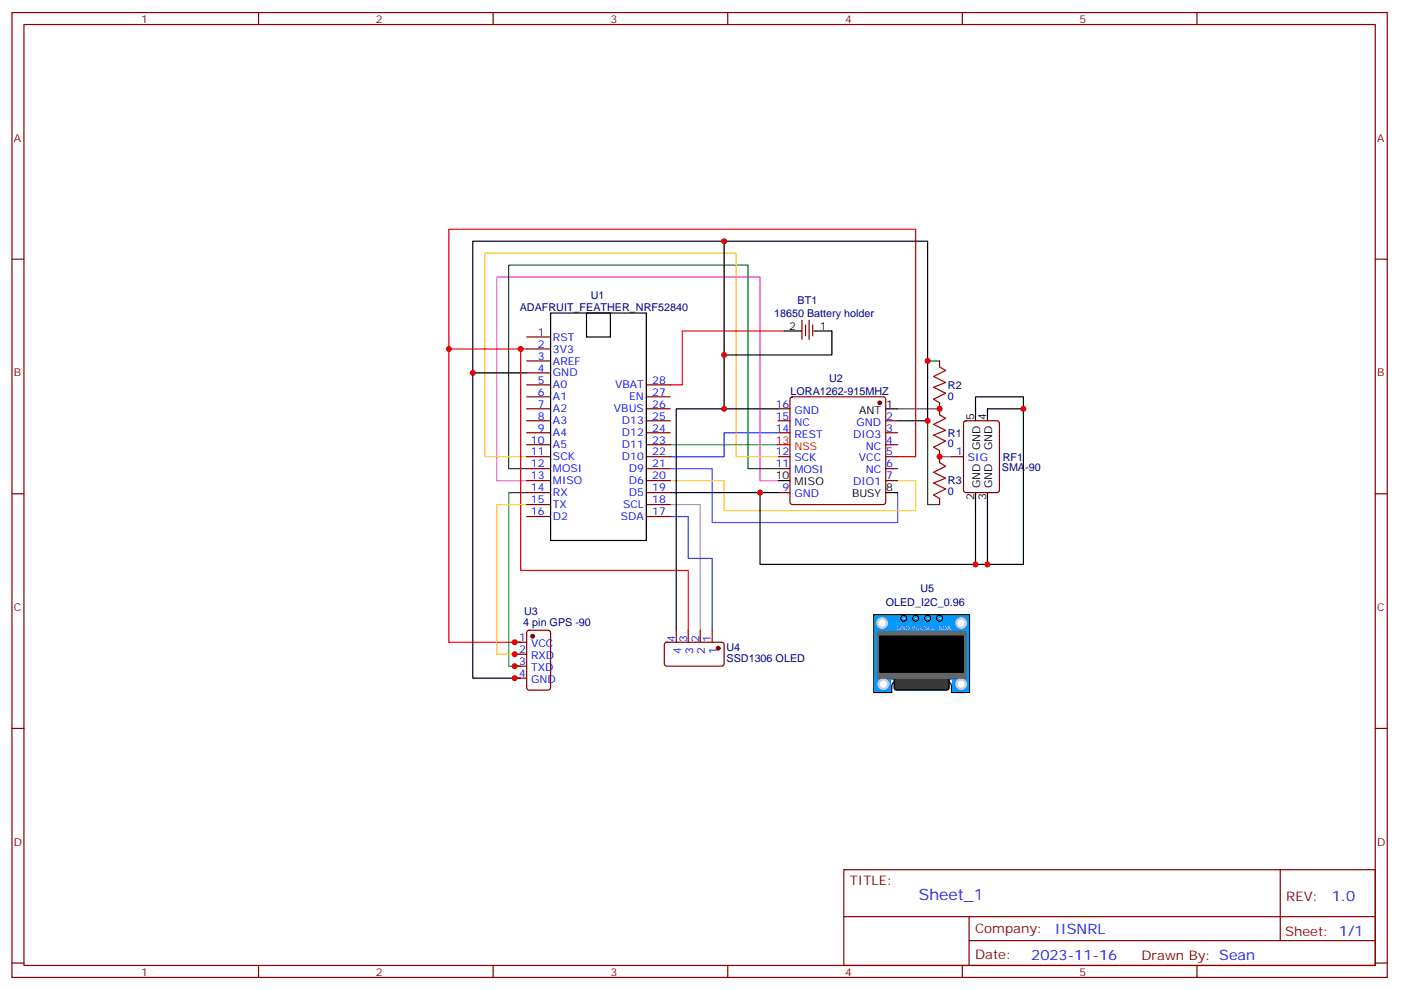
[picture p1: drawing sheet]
<svg xmlns="http://www.w3.org/2000/svg" width="413mm" height="292mm" viewBox="0 0 413 292" stroke-linecap="round" stroke-linejoin="round" font-family="sans-serif">
<g fill="none" stroke="#870000" stroke-width=".35">
<path d="M3.5 3.7h405.4v284.3h-405.4zM7.1 7.2h398.2v277.3h-398.2zM76.2 3.7v3.5M145.3 3.7v3.5M214.5 3.7v3.5M283.6 3.7v3.5M352.8 3.7v3.5M3.5 76.4h3.6M405.3 76.4h3.6M233.1 117.2l.4-.3h26.8l.5 .3 .3 .5v30.3l-.3 .5-.5 .2h-26.8l-.5-.2-.2-.5v-30.3zM276.9 106.4v1.7M276.9 118.7v3.5"/>
<path d="M229.3 124h3.5M229.3 127.5h3.5M229.3 134.6h3.5M229.3 138.1h3.5M229.3 120.5h3.5M261.1 124h3.5M261.1 127.5h3.5M261.1 131.1h3.5M261.1 134.6h3.5M261.1 138.1h3.5M276.9 132.8v3.5M3.5 145.5h3.6"/>
<path d="M229.3 145.2h3.5M261.1 141.6h3.5M276.9 146.9v1.8M405.3 145.5h3.6M3.5 214.7h3.6M405.3 214.7h3.6M248.7 256.3h156.6v28.2h-156.6zM377.3 256.3v20.9M248.7 270.1h156.5M285.6 277.2h119.6M285.6 270.1v14.2M3.5 283.8h3.6"/>
<path d="M76.2 284.5v3.5M145.3 284.5v3.5M214.5 284.5v3.5M283.6 284.5v3.5M352.8 284.5v3.5M405.3 283.8h3.6"/>
</g>
<path d="M273.4 106.4h3.5M273.4 124v24.7h3.5" fill="none" stroke="#008700" stroke-width=".35"/>
<path d="M276.9 108.1l1.8 1.1-3.5 1.7 3.5 1.8-3.5 1.4 3.5 1.8-3.5 1.8 1.7 1M276.9 136.3l1.8 1.1-3.5 1.8 3.5 1.7-3.5 1.4 3.5 1.8-3.5 1.8 1.7 1M276.9 122.2l1.8 1.1-3.5 1.8 3.5 1.7-3.5 1.4 3.5 1.8-3.5 1.8 1.7 1" fill="none" stroke="#a10000" stroke-width=".35"/>
<path d="M264.6 120.5h12.3M276.9 134.6h3.6" fill="none" stroke="#666" stroke-width=".35"/>
<path d="M197.6 138.1h12.3v15.9h54.7v-8.8" fill="none" stroke="#36f" stroke-width=".35"/>
<path d="M197.6 141.6h15.8v8.9h56.5v-8.9h-5.3" fill="none" stroke="#fc0" stroke-width=".35"/>
<path d="M132.3 102.8v-35.2h137.6v67h-5.3M229.3 131.1h3.5" fill="none" stroke="#f00" stroke-width=".35"/>
<path d="M213.4 71.1h60v52.9h-8.8M261.1 120.5h3.5M229.3 141.6h3.5M261.1 145.2h3.5" fill="none" stroke="#000" stroke-width=".35"/>
<circle cx="259.3" cy="118.7" r=".53" fill="#870000" stroke="#870000" stroke-width=".35"/>
<path d="M257.5 181.2h28.3v19.4h-28.3z" fill="#09f" stroke="#fff" stroke-width=".35"/>
<path d="M257.5 181.2h28.3v22.9h-5.3v-1.8" fill="none" stroke="#000" stroke-width=".35"/>
<g fill="#fff">
<circle cx="276.9" cy="182.2" r=".18"/>
<circle cx="273.4" cy="182.2" r=".18"/>
<circle cx="266.3" cy="182.2" r=".18"/>
<circle cx="269.9" cy="182.2" r=".18"/>
</g>
<g fill="#fff" stroke="#ccc" stroke-width=".71">
<circle cx="260" cy="183.6" r="1.41"/>
<circle cx="283.3" cy="183.6" r="1.41"/>
</g>
<path d="M264.8 200.5a1.91 1.91 0 0 0-2 1.8M278.7 200.6a1.91 1.91 0 0 1 1.8 2" fill="none" stroke="#000" stroke-width=".35"/>
<path d="M264.6 200.6h14.1z" fill="#09f" stroke="#000" stroke-width=".35"/>
<g fill="none" stroke="#000" stroke-width=".35">
<path d="M257.5 181.2v22.9h5.3v-1.8"/>
<circle cx="266.3" cy="182.2" r=".88"/>
<circle cx="269.9" cy="182.2" r=".88"/>
<circle cx="273.4" cy="182.2" r=".88"/>
<circle cx="276.9" cy="182.2" r=".88"/>
</g>
<path d="M280.8 199.5h4.6v4.2h-4.6z" fill="#09f" stroke="#09f" stroke-width=".35"/>
<circle cx="283.3" cy="201.6" r="1.41" fill="#fff" stroke="#ccc" stroke-width=".71"/>
<path d="M257.9 199.5h4.6v4.2h-4.6z" fill="#09f" stroke="#09f" stroke-width=".35"/>
<circle cx="260.3" cy="201.6" r="1.41" fill="#fff" stroke="#ccc" stroke-width=".71"/>
<path d="M263.8 200.1l.4-.3h14.8l.7 .5 .1 2.4-.3 .5-.5 .2h-14.8l-.5-.3-.2-.4v-2.1z" fill="#333" stroke="#000" stroke-width=".35"/>
<path d="M258.6 186.1h26.1v13.7h-26.1z" fill="#666" stroke="#666" stroke-width=".35"/>
<path d="M259.3 187.5h24.7v10.6h-24.7z" fill="#000" stroke="#000" stroke-width=".35"/>
<path d="M155.2 138.1h-5.3v-60h70.6v60h8.8M197.6 131.1h31.7" fill="none" stroke="#008700" stroke-width=".35"/>
<path d="M229.3 127.5h-15.9v7.1h-15.8" fill="none" stroke="#03f" stroke-width=".35"/>
<path d="M197.6 148.7h8.8v37" fill="none" stroke="#999" stroke-width=".35"/>
<path d="M197.6 152.2h5.2v12.4h7.1v21.1" fill="none" stroke="#06c" stroke-width=".35"/>
<path d="M155.2 141.6h-8.8v-59.9h77.6v59.9h5.3" fill="none" stroke="#f0f" stroke-width=".35"/>
<path d="M155.2 134.6h-12.3v-60h74.1v60h12.3" fill="none" stroke="#f90" stroke-width=".35"/>
<path d="M162.3 92.3h28.2v67h-28.2zM172.9 92.3h7v7h-7zM231.1 97.5h5.3M239.9 97.5h5.3v7.1h-31.8M139.3 109.9v89.9h14.2M155.2 109.9h-15.9v-38.8h74.1v49.4h15.9M213.4 120.5h-14.1v65.2M291 124v-3.5h10.6v45.8h-10.6M301.6 120.5v-3.6h-14.1v7.1M197.6 145.2h31.7M224 145.2v21.1h63.5v-21.1M291 145.2v21.1h-3.5" fill="none" stroke="#000" stroke-width=".35"/>
<path d="M231.1 97.5h-30v15.9h-3.5M153.5 102.8v65.3h49.3v17.6M155.2 102.8h-22.9v86.5h21.2" fill="none" stroke="#f00" stroke-width=".35"/>
<path d="M155.2 145.2h-5.3v51.1h3.6" fill="none" stroke="#390" stroke-width=".35"/>
<path d="M155.2 148.7h-8.8v44.1h7.1" fill="none" stroke="#fc0" stroke-width=".35"/>
<g fill="none" stroke="#870000" stroke-width=".35">
<path d="M155.2 99.3h7.1M236.4 94.4v5.6M237.4 95.8v3.2M238.5 94.4v5.6M239.5 95.8v3.2M155.2 102.8h7.1M155.2 106.4h7.1M155.2 109.9h7.1M155.2 113.4h7.1M155.2 116.9h7.1M190.5 113.4h7.1M190.5 116.9h7.1"/>
<path d="M155.2 134.6h7.1M155.2 120.5h7.1M155.2 124h7.1M155.2 127.5h7.1M155.2 131.1h7.1M155.2 138.1h7.1M190.5 134.6h7.1M190.5 120.5h7.1M190.5 124h7.1M190.5 127.5h7.1M190.5 131.1h7.1M190.5 138.1h7.1"/>
<path d="M280.5 134.6h3.5M284.2 124.2l.5-.2h9.2l.6 .4 .1 20.1-.5 .6-9.4 .1-.7-.5v-20zM155.2 141.6h7.1M155.2 145.2h7.1M155.2 148.7h7.1M155.2 152.2h7.1M190.5 141.6h7.1M190.5 145.2h7.1M190.5 148.7h7.1M190.5 152.2h7.1M151.7 189.3h3.5M151.7 192.8h3.5"/>
<path d="M151.7 196.3h3.5M151.7 199.8h3.5M155.5 185.9l.4-.2h5.7l.6 .5 .1 16.5-.5 .6-5.9 .1-.6-.5-.1-16.5zM196 189.5l.5-.2h16.5l.4 .7v5.9l-.7 .4h-16.5l-.4-.7v-5.6zM199.3 185.7v3.6M202.8 185.7v3.6M206.4 185.7v3.6M209.9 185.7v3.6"/>
</g>
<g fill="#870000" stroke="#870000" stroke-width=".35">
<circle cx="157" cy="187.5" r=".53"/>
<circle cx="211.7" cy="191" r=".53"/>
</g>
<g fill="#c00">
<circle cx="273.4" cy="124" r=".88"/>
<circle cx="273.4" cy="106.4" r=".88"/>
<circle cx="276.9" cy="134.6" r=".88"/>
<circle cx="276.9" cy="120.5" r=".88"/>
<circle cx="132.3" cy="102.8" r=".88"/>
<circle cx="153.5" cy="102.8" r=".88"/>
<circle cx="213.4" cy="71.1" r=".88"/>
<circle cx="213.4" cy="120.5" r=".88"/>
<circle cx="151.7" cy="199.8" r=".88"/>
<circle cx="151.7" cy="196.3" r=".88"/>
<circle cx="151.7" cy="192.8" r=".88"/>
<circle cx="151.7" cy="189.3" r=".88"/>
<circle cx="139.3" cy="109.9" r=".88"/>
<circle cx="224" cy="145.2" r=".88"/>
<circle cx="287.5" cy="166.3" r=".88"/>
<circle cx="291" cy="166.3" r=".88"/>
<circle cx="301.6" cy="120.5" r=".88"/>
<circle cx="213.4" cy="104.6" r=".88"/>
</g>
<text font-size="4.6" fill="#00f" x="270.8" y="265.3">Sheet_1</text>
<g font-size="4.2" fill="#00f">
<text x="392.5" y="265.6">1.0</text>
<text x="310.9" y="275.1">IISNRL</text>
<text x="304" y="282.9">2023-11-16</text>
</g>
<g font-size="3.9" fill="#800">
<text x="250.5" y="260.9">TITLE:</text>
<text x="379.1" y="265.6">REV:</text>
<text x="287.4" y="275.1">Company:</text>
<text x="378.7" y="275.7">Sheet: 1/1</text>
<text x="287.4" y="282.8">Date:</text>
<text x="336.4" y="282.8">Drawn By: Sean</text>
</g>
<g font-size="3.2" fill="#800">
<text x="41.6" y="6.7">1</text>
<text x="110.8" y="6.7">2</text>
<text x="179.9" y="6.7">3</text>
<text x="249.1" y="6.7">4</text>
<text x="318.2" y="6.7">5</text>
<text x="4.1" y="41.8">A</text>
<text x="405.9" y="41.8">A</text>
<text x="4.1" y="110.9">B</text>
<text x="405.9" y="110.9">B</text>
<text x="4.1" y="180.1">C</text>
<text x="405.9" y="180.1">C</text>
<text x="4.1" y="249.2">D</text>
<text x="405.9" y="249.2">D</text>
<text x="41.6" y="287.5">1</text>
<text x="110.8" y="287.5">2</text>
<text x="179.9" y="287.5">3</text>
<text x="249.1" y="287.5">4</text>
<text x="318.2" y="287.5">5</text>
</g>
<g font-size="3.2" fill="#000080">
<text x="174.1" y="88">U1</text>
<text x="235.1" y="89.6">BT1</text>
<text x="153.2" y="91.6">ADAFRUIT_FEATHER_NRF52840</text>
<text x="228.2" y="93.4">18650 Battery holder</text>
<text x="244.4" y="112.7">U2</text>
<text x="233" y="116.4">LORA1262-915MHZ</text>
<text x="279.4" y="117.7">0</text>
<text x="279.4" y="114.5">R2</text>
<text x="279.4" y="131.9">0</text>
<text x="279.4" y="128.6">R1</text>
<text x="295.5" y="135.7">RF1</text>
<text x="279.4" y="142.8">R3</text>
<text x="295.3" y="138.9">SMA-90</text>
<text x="279.4" y="146">0</text>
<text x="261.1" y="178.7">OLED_I2C_0.96</text>
<text x="271.3" y="174.5">U5</text>
<text x="154.2" y="184.6">4 pin GPS -90</text>
<text x="154.5" y="181.4">U3</text>
<text x="214.1" y="191.8">U4</text>
<text x="214.1" y="195">SSD1306 OLED</text>
</g>
<g font-size="3.2" fill="#00f">
<text x="158.5" y="99">1</text>
<text x="163" y="100.4">RST</text>
<text x="158.5" y="102.5">2</text>
<text x="158.5" y="106">3</text>
<text x="163" y="103.9">3V3</text>
<text x="163" y="107.4">AREF</text>
<text x="158.5" y="109.5">4</text>
<text x="158.5" y="113.1">5</text>
<text x="163" y="110.9">GND</text>
<text x="192.3" y="113.1">28</text>
<text x="158.5" y="116.6">6</text>
<text x="163" y="114.5">A0</text>
<text x="163" y="118">A1</text>
<text x="181.3" y="114.5">VBAT</text>
<text x="185.4" y="118">EN</text>
<text x="192.3" y="116.6">27</text>
<text x="158.5" y="120.1">7</text>
<text x="158.5" y="123.6">8</text>
<text x="163" y="121.5">A2</text>
<text x="163" y="125.1">A3</text>
<text x="181" y="121.5">VBUS</text>
<text x="183.3" y="125.1">D13</text>
<text x="192.3" y="123.6">25</text>
<text x="192.3" y="120.1">26</text>
<text x="228.6" y="123.6">15</text>
<text x="228.6" y="120.1">16</text>
<text x="234.1" y="125.4">NC</text>
<text x="234.1" y="121.9">GND</text>
<text x="252.5" y="125.4">GND</text>
<text x="261.2" y="123.6">2</text>
<text x="156.5" y="130.7">10</text>
<text x="158.5" y="127.2">9</text>
<text x="163" y="128.6">A4</text>
<text x="183.3" y="128.6">D12</text>
<text x="192.3" y="130.7">23</text>
<text x="192.3" y="127.2">24</text>
<text x="228.6" y="127.2">14</text>
<text x="234.1" y="128.9">REST</text>
<text x="251.5" y="128.9">DIO3</text>
<text x="261.2" y="127.2">3</text>
<text x="261.2" y="130.7">4</text>
<text x="156.5" y="134.2">11</text>
<text x="156.5" y="137.8">12</text>
<text x="163" y="132.1">A5</text>
<text x="163" y="135.6">SCK</text>
<text x="183.3" y="135.6">D10</text>
<text x="183.3" y="132.1">D11</text>
<text x="192.3" y="137.8">21</text>
<text x="192.3" y="134.2">22</text>
<text x="228.6" y="137.8">11</text>
<text x="228.6" y="134.2">12</text>
<text x="234.1" y="136">SCK</text>
<text x="253.1" y="136">VCC</text>
<text x="255.2" y="132.5">NC</text>
<text x="261.2" y="134.2">5</text>
<text x="261.2" y="137.8">6</text>
<text x="281.8" y="134.2">1</text>
<text x="285.3" y="136">SIG</text>
<text x="156.5" y="141.3">13</text>
<text x="163" y="139.2">MOSI</text>
<text x="163" y="142.7">MISO</text>
<text x="185.3" y="142.7">D6</text>
<text x="185.3" y="139.2">D9</text>
<text x="192.3" y="141.3">20</text>
<text x="234.1" y="139.5">MOSI</text>
<text x="251.5" y="143.1">DIO1</text>
<text x="255.2" y="139.5">NC</text>
<text x="261.2" y="141.3">7</text>
<text x="156.5" y="144.8">14</text>
<text x="156.5" y="148.3">15</text>
<text x="163" y="146.2">RX</text>
<text x="163" y="149.8">TX</text>
<text x="183.6" y="149.8">SCL</text>
<text x="185.3" y="146.2">D5</text>
<text x="192.3" y="148.3">18</text>
<text x="192.3" y="144.8">19</text>
<text x="230.6" y="144.8">9</text>
<text x="234.1" y="146.6">GND</text>
<text x="156.5" y="151.9">16</text>
<text x="163" y="153.3">D2</text>
<text x="183" y="153.3">SDA</text>
<text x="192.3" y="151.9">17</text>
<text x="153" y="188.9">1</text>
<text x="156.5" y="190.7">VCC</text>
<text x="199" y="189.1" transform="rotate(-90 199 189.1)">4</text>
<text x="202.5" y="189.1" transform="rotate(-90 202.5 189.1)">3</text>
<text x="206" y="189.1" transform="rotate(-90 206 189.1)">2</text>
<text x="209.5" y="189.1" transform="rotate(-90 209.5 189.1)">1</text>
<text x="153" y="192.4">2</text>
<text x="153" y="196">3</text>
<text x="156.5" y="194.2">RXD</text>
<text x="156.5" y="197.7">TXD</text>
<text x="200.7" y="192.6" transform="rotate(-90 200.7 192.6)">4</text>
<text x="204.3" y="192.6" transform="rotate(-90 204.3 192.6)">3</text>
<text x="207.8" y="192.6" transform="rotate(-90 207.8 192.6)">2</text>
<text x="211.3" y="192.6" transform="rotate(-90 211.3 192.6)">1</text>
<text x="153" y="199.5">4</text>
<text x="156.5" y="201.3">GND</text>
</g>
<g font-size="3.2">
<text x="232.6" y="97.2">2</text>
<text x="241.7" y="97.2">1</text>
<text x="253.3" y="121.9">ANT</text>
<text x="261.2" y="120.1">1</text>
<text x="287.2" y="123.8" transform="rotate(-90 287.2 123.8)">5</text>
<text x="290.7" y="123.8" transform="rotate(-90 290.7 123.8)">4</text>
<text x="288.9" y="132.6" transform="rotate(-90 288.9 132.6)">GND</text>
<text x="292.5" y="132.6" transform="rotate(-90 292.5 132.6)">GND</text>
<text x="228.6" y="141.3">10</text>
<text x="234.1" y="143.1">MISO</text>
<text x="288.9" y="143.9" transform="rotate(-90 288.9 143.9)">GND</text>
<text x="292.5" y="143.9" transform="rotate(-90 292.5 143.9)">GND</text>
<text x="251.1" y="146.6">BUSY</text>
<text x="261.2" y="144.8">8</text>
<text x="287.2" y="147.4" transform="rotate(-90 287.2 147.4)">2</text>
<text x="290.7" y="147.4" transform="rotate(-90 290.7 147.4)">3</text>
</g>
<g font-size="3.2" fill="#f00">
<text x="228.6" y="130.7">13</text>
<text x="234.1" y="132.5">NSS</text>
</g>
<text font-size="1.8" fill="#fff" x="264.2" y="185.7">GND VCCSCL SDA</text>
</svg>
